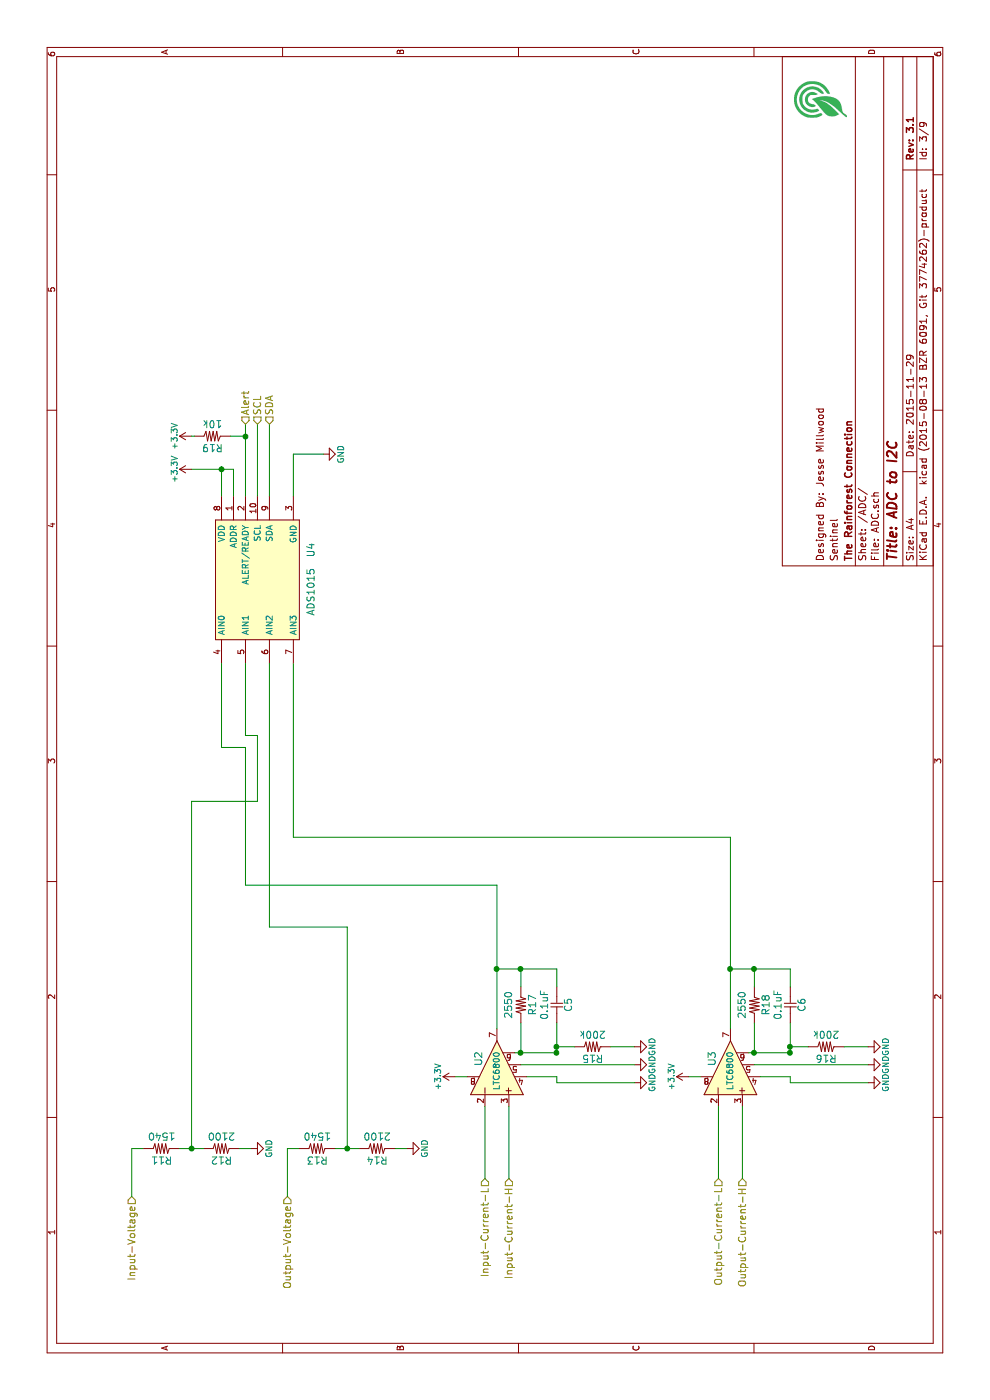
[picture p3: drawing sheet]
EESchema Schematic File Version 2
LIBS:power
LIBS:device
LIBS:transistors
LIBS:conn
LIBS:linear
LIBS:regul
LIBS:74xx
LIBS:cmos4000
LIBS:adc-dac
LIBS:memory
LIBS:xilinx
LIBS:microcontrollers
LIBS:dsp
LIBS:microchip
LIBS:analog_switches
LIBS:motorola
LIBS:texas
LIBS:intel
LIBS:audio
LIBS:interface
LIBS:digital-audio
LIBS:philips
LIBS:display
LIBS:cypress
LIBS:siliconi
LIBS:opto
LIBS:atmel
LIBS:contrib
LIBS:valves
LIBS:JICs
LIBS:Microcontrolers
LIBS:Jdevices
LIBS:JMech
LIBS:Mainboard-cache
EELAYER 25 0
EELAYER END
$Descr A4 11693 8268
encoding utf-8
Sheet 3 9
Title "ADC to I2C"
Date "2015-11-29"
Rev "3.1"
Comp "The Rainforest Connection"
Comment1 "Sentinel"
Comment2 "Designed By: Jesse Millwood"
Comment3 ""
Comment4 ""
$EndDescr
Text HLabel 1700 1100 0    60   Input ~ 0
Input-Voltage
Wire Wire Line
	1700 1100 2100 1100
Wire Wire Line
	2100 1100 2100 1200
$Comp
L Res R11
U 1 1
P 2100 1350
F 0 "R11" H 2100 1250 60  0000 C CNN
F 1 "1540" H 2100 1450 60  0000 C CNN
F 2 "Resistors_SMD:R_0805_HandSoldering" H 2100 1350 60  0001 C CNN
F 3 "" H 2100 1350 60  0000 C CNN
F 4 "P1.54KCCT-ND" H 2100 1350 60  0001 C CNN "Distributor #"
F 5 "DigiKey" H 2100 1350 60  0001 C CNN "Distributor"
	1    2100 1350
	0    1    1    0   
$EndComp
$Comp
L Res R12
U 1 1
P 2100 1850
F 0 "R12" H 2100 1750 60  0000 C CNN
F 1 "2100" H 2100 1950 60  0000 C CNN
F 2 "Resistors_SMD:R_0805_HandSoldering" H 2100 1850 60  0001 C CNN
F 3 "" H 2100 1850 60  0000 C CNN
F 4 "P2.10KCCT-ND" H 2100 1850 60  0001 C CNN "Distributor #"
F 5 "DigiKey" H 2100 1850 60  0001 C CNN "Distributor"
	1    2100 1850
	0    1    1    0   
$EndComp
Wire Wire Line
	2100 1500 2100 1700
Wire Wire Line
	2100 1600 5000 1600
Connection ~ 2100 1600
Wire Wire Line
	2100 2000 2100 2100
$Comp
L GND #PWR13
U 1 1
P 2100 2100
F 0 "#PWR13" H 2100 1850 50  0001 C CNN
F 1 "GND" H 2100 1950 50  0000 C CNN
F 2 "" H 2100 2100 60  0000 C CNN
F 3 "" H 2100 2100 60  0000 C CNN
	1    2100 2100
	1    0    0    -1  
$EndComp
Text HLabel 1850 4250 0    60   Input ~ 0
Input-Current-H
Text HLabel 1850 4050 0    60   Input ~ 0
Input-Current-L
$Comp
L LTC6800 U2
U 1 1
P 2550 4150
F 0 "U2" H 2850 4300 60  0000 C CNN
F 1 "LTC6800" H 2750 4150 50  0000 C CNN
F 2 "Housings_SSOP:MSOP-8_3x3mm_Pitch0.65mm" H 2550 3800 60  0001 C CNN
F 3 "" H 2550 3800 60  0000 C CNN
F 4 "DigiKey" H 2550 4150 60  0001 C CNN "Distributor"
F 5 "LTC6800HMS8#PBF-ND" H 2550 4150 60  0001 C CNN "Distributor #"
	1    2550 4150
	1    0    0    -1  
$EndComp
Wire Wire Line
	1850 4250 2450 4250
Wire Wire Line
	2450 4050 1850 4050
Wire Wire Line
	2700 3900 2700 3800
Wire Wire Line
	4300 4150 3100 4150
$Comp
L Res R17
U 1 1
P 3300 4350
F 0 "R17" H 3300 4250 60  0000 C CNN
F 1 "2550" H 3300 4450 60  0000 C CNN
F 2 "Resistors_SMD:R_0805_HandSoldering" H 3300 4350 60  0001 C CNN
F 3 "" H 3300 4350 60  0000 C CNN
F 4 "311-2.55KCRCT-ND" H 3300 4350 60  0001 C CNN "Distributor #"
F 5 "DigiKey" H 3300 4350 60  0001 C CNN "Distributor"
	1    3300 4350
	1    0    0    -1  
$EndComp
Wire Wire Line
	2900 4300 2900 4650
Wire Wire Line
	2900 4350 3150 4350
Wire Wire Line
	3450 4350 3600 4350
Wire Wire Line
	3600 4150 3600 4650
Connection ~ 3600 4150
$Comp
L Cap C5
U 1 1
P 3300 4650
F 0 "C5" H 3300 4550 60  0000 C CNN
F 1 "0.1uF" H 3300 4750 60  0000 C CNN
F 2 "Capacitors_SMD:C_0805_HandSoldering" H 3300 4650 60  0001 C CNN
F 3 "" H 3300 4650 60  0000 C CNN
F 4 "399-1167-1-ND" H 3300 4650 60  0001 C CNN "Distributor #"
F 5 "DigiKey" H 3300 4650 60  0001 C CNN "Distributor"
	1    3300 4650
	1    0    0    -1  
$EndComp
Connection ~ 2900 4350
Wire Wire Line
	3600 4650 3450 4650
Connection ~ 3600 4350
$Comp
L Res R15
U 1 1
P 2950 4950
F 0 "R15" H 2950 4850 60  0000 C CNN
F 1 "200k" H 2950 5050 60  0000 C CNN
F 2 "Resistors_SMD:R_0805_HandSoldering" H 2950 4950 60  0001 C CNN
F 3 "" H 2950 4950 60  0000 C CNN
F 4 "P200KACT-ND" H 2950 4950 60  0001 C CNN "Distributor #"
F 5 "DigiKey" H 2950 4950 60  0001 C CNN "Distributor"
	1    2950 4950
	0    1    1    0   
$EndComp
Connection ~ 2900 4650
Wire Wire Line
	2950 5100 2950 5300
$Comp
L GND #PWR21
U 1 1
P 2950 5300
F 0 "#PWR21" H 2950 5050 50  0001 C CNN
F 1 "GND" H 2950 5150 50  0000 C CNN
F 2 "" H 2950 5300 60  0000 C CNN
F 3 "" H 2950 5300 60  0000 C CNN
	1    2950 5300
	1    0    0    -1  
$EndComp
$Comp
L GND #PWR19
U 1 1
P 2800 5300
F 0 "#PWR19" H 2800 5050 50  0001 C CNN
F 1 "GND" H 2800 5150 50  0000 C CNN
F 2 "" H 2800 5300 60  0000 C CNN
F 3 "" H 2800 5300 60  0000 C CNN
	1    2800 5300
	1    0    0    -1  
$EndComp
$Comp
L GND #PWR15
U 1 1
P 2650 5300
F 0 "#PWR15" H 2650 5050 50  0001 C CNN
F 1 "GND" H 2650 5150 50  0000 C CNN
F 2 "" H 2650 5300 60  0000 C CNN
F 3 "" H 2650 5300 60  0000 C CNN
	1    2650 5300
	1    0    0    -1  
$EndComp
Wire Wire Line
	2800 4350 2800 5300
Wire Wire Line
	2650 5300 2650 4650
Wire Wire Line
	2650 4650 2700 4650
Wire Wire Line
	2700 4650 2700 4400
Wire Wire Line
	2900 4650 3150 4650
Wire Wire Line
	2950 4800 2950 4650
Connection ~ 2950 4650
Text HLabel 1850 6200 0    60   Input ~ 0
Output-Current-H
Text HLabel 1850 6000 0    60   Input ~ 0
Output-Current-L
$Comp
L LTC6800 U3
U 1 1
P 2550 6100
F 0 "U3" H 2850 6250 60  0000 C CNN
F 1 "LTC6800" H 2750 6100 50  0000 C CNN
F 2 "Housings_SSOP:MSOP-8_3x3mm_Pitch0.65mm" H 2550 5750 60  0001 C CNN
F 3 "" H 2550 5750 60  0000 C CNN
F 4 "DigiKey" H 2550 6100 60  0001 C CNN "Distributor"
F 5 "LTC6800HMS8#PBF-ND" H 2550 6100 60  0001 C CNN "Distributor #"
	1    2550 6100
	1    0    0    -1  
$EndComp
Wire Wire Line
	1850 6200 2450 6200
Wire Wire Line
	2450 6000 1850 6000
Wire Wire Line
	2700 5850 2700 5750
Wire Wire Line
	3100 6100 4700 6100
$Comp
L Res R18
U 1 1
P 3300 6300
F 0 "R18" H 3300 6200 60  0000 C CNN
F 1 "2550" H 3300 6400 60  0000 C CNN
F 2 "Resistors_SMD:R_0805_HandSoldering" H 3300 6300 60  0001 C CNN
F 3 "" H 3300 6300 60  0000 C CNN
F 4 "311-2.55KCRCT-ND" H 3300 6300 60  0001 C CNN "Distributor #"
F 5 "DigiKey" H 3300 6300 60  0001 C CNN "Distributor"
	1    3300 6300
	1    0    0    -1  
$EndComp
Wire Wire Line
	2900 6250 2900 6600
Wire Wire Line
	2900 6300 3150 6300
Wire Wire Line
	3450 6300 3600 6300
Wire Wire Line
	3600 6100 3600 6600
Connection ~ 3600 6100
$Comp
L Cap C6
U 1 1
P 3300 6600
F 0 "C6" H 3300 6500 60  0000 C CNN
F 1 "0.1uF" H 3300 6700 60  0000 C CNN
F 2 "Capacitors_SMD:C_0805_HandSoldering" H 3300 6600 60  0001 C CNN
F 3 "" H 3300 6600 60  0000 C CNN
F 4 "399-1167-1-ND" H 3300 6600 60  0001 C CNN "Distributor #"
F 5 "DigiKey" H 3300 6600 60  0001 C CNN "Distributor"
	1    3300 6600
	1    0    0    -1  
$EndComp
Connection ~ 2900 6300
Wire Wire Line
	3600 6600 3450 6600
Connection ~ 3600 6300
$Comp
L Res R16
U 1 1
P 2950 6900
F 0 "R16" H 2950 6800 60  0000 C CNN
F 1 "200k" H 2950 7000 60  0000 C CNN
F 2 "Resistors_SMD:R_0805_HandSoldering" H 2950 6900 60  0001 C CNN
F 3 "" H 2950 6900 60  0000 C CNN
F 4 "P200KACT-ND" H 2950 6900 60  0001 C CNN "Distributor #"
F 5 "DigiKey" H 2950 6900 60  0001 C CNN "Distributor"
	1    2950 6900
	0    1    1    0   
$EndComp
Connection ~ 2900 6600
Wire Wire Line
	2950 7050 2950 7250
$Comp
L GND #PWR22
U 1 1
P 2950 7250
F 0 "#PWR22" H 2950 7000 50  0001 C CNN
F 1 "GND" H 2950 7100 50  0000 C CNN
F 2 "" H 2950 7250 60  0000 C CNN
F 3 "" H 2950 7250 60  0000 C CNN
	1    2950 7250
	1    0    0    -1  
$EndComp
$Comp
L GND #PWR20
U 1 1
P 2800 7250
F 0 "#PWR20" H 2800 7000 50  0001 C CNN
F 1 "GND" H 2800 7100 50  0000 C CNN
F 2 "" H 2800 7250 60  0000 C CNN
F 3 "" H 2800 7250 60  0000 C CNN
	1    2800 7250
	1    0    0    -1  
$EndComp
$Comp
L GND #PWR16
U 1 1
P 2650 7250
F 0 "#PWR16" H 2650 7000 50  0001 C CNN
F 1 "GND" H 2650 7100 50  0000 C CNN
F 2 "" H 2650 7250 60  0000 C CNN
F 3 "" H 2650 7250 60  0000 C CNN
	1    2650 7250
	1    0    0    -1  
$EndComp
Wire Wire Line
	2800 6300 2800 7250
Wire Wire Line
	2650 7250 2650 6600
Wire Wire Line
	2650 6600 2700 6600
Wire Wire Line
	2700 6600 2700 6350
Wire Wire Line
	2900 6600 3150 6600
Wire Wire Line
	2950 6750 2950 6600
Connection ~ 2950 6600
Text HLabel 1700 2400 0    60   Input ~ 0
Output-Voltage
Wire Wire Line
	1700 2400 2100 2400
Wire Wire Line
	2100 2400 2100 2500
$Comp
L Res R13
U 1 1
P 2100 2650
F 0 "R13" H 2100 2550 60  0000 C CNN
F 1 "1540" H 2100 2750 60  0000 C CNN
F 2 "Resistors_SMD:R_0805_HandSoldering" H 2100 2650 60  0001 C CNN
F 3 "" H 2100 2650 60  0000 C CNN
F 4 "P1.54KCCT-ND" H 2100 2650 60  0001 C CNN "Distributor #"
F 5 "DigiKey" H 2100 2650 60  0001 C CNN "Distributor"
	1    2100 2650
	0    1    1    0   
$EndComp
$Comp
L Res R14
U 1 1
P 2100 3150
F 0 "R14" H 2100 3050 60  0000 C CNN
F 1 "2100" H 2100 3250 60  0000 C CNN
F 2 "Resistors_SMD:R_0805_HandSoldering" H 2100 3150 60  0001 C CNN
F 3 "" H 2100 3150 60  0000 C CNN
F 4 "P2.10KCCT-ND" H 2100 3150 60  0001 C CNN "Distributor #"
F 5 "DigiKey" H 2100 3150 60  0001 C CNN "Distributor"
	1    2100 3150
	0    1    1    0   
$EndComp
Wire Wire Line
	2100 2800 2100 3000
Wire Wire Line
	2100 2900 3950 2900
Connection ~ 2100 2900
Wire Wire Line
	2100 3300 2100 3400
$Comp
L GND #PWR14
U 1 1
P 2100 3400
F 0 "#PWR14" H 2100 3150 50  0001 C CNN
F 1 "GND" H 2100 3250 50  0000 C CNN
F 2 "" H 2100 3400 60  0000 C CNN
F 3 "" H 2100 3400 60  0000 C CNN
	1    2100 3400
	1    0    0    -1  
$EndComp
$Comp
L ADS1015 U4
U 1 1
P 6850 2150
F 0 "U4" H 6600 1700 60  0000 C CNN
F 1 "ADS1015" H 6950 1700 60  0000 C CNN
F 2 "Housings_SSOP:MSOP-10_3x3mm_Pitch0.5mm" H 6750 2300 60  0001 C CNN
F 3 "" H 6750 2300 60  0000 C CNN
F 4 "296-25227-1-ND" H 6850 2150 60  0001 C CNN "Distributor #"
F 5 "DigiKey" H 6850 2150 60  0001 C CNN "Distributor"
	1    6850 2150
	-1   0    0    -1  
$EndComp
Wire Wire Line
	5000 1600 5000 2150
Wire Wire Line
	4300 2050 4300 4150
Wire Wire Line
	4700 6100 4700 2450
Wire Wire Line
	4700 2450 6150 2450
Wire Wire Line
	7550 1850 7775 1850
Wire Wire Line
	7775 1600 7775 1950
$Comp
L +3.3V #PWR23
U 1 1
P 7775 1600
F 0 "#PWR23" H 7775 1450 50  0001 C CNN
F 1 "+3.3V" H 7775 1740 50  0000 C CNN
F 2 "" H 7775 1600 60  0000 C CNN
F 3 "" H 7775 1600 60  0000 C CNN
	1    7775 1600
	1    0    0    -1  
$EndComp
$Comp
L GND #PWR24
U 1 1
P 7900 2700
F 0 "#PWR24" H 7900 2450 50  0001 C CNN
F 1 "GND" H 7900 2550 50  0000 C CNN
F 2 "" H 7900 2700 60  0000 C CNN
F 3 "" H 7900 2700 60  0000 C CNN
	1    7900 2700
	1    0    0    -1  
$EndComp
Wire Wire Line
	7900 2700 7900 2450
Wire Wire Line
	7900 2450 7550 2450
Wire Wire Line
	7550 2050 8150 2050
Text HLabel 8150 2050 2    60   Input ~ 0
Alert
Wire Wire Line
	7550 2150 8150 2150
Text HLabel 8150 2150 2    60   Input ~ 0
SCL
Wire Wire Line
	7550 2250 8150 2250
Text HLabel 8150 2250 2    60   Input ~ 0
SDA
$Comp
L +3.3V #PWR17
U 1 1
P 2700 3800
F 0 "#PWR17" H 2700 3650 50  0001 C CNN
F 1 "+3.3V" H 2700 3940 50  0000 C CNN
F 2 "" H 2700 3800 60  0000 C CNN
F 3 "" H 2700 3800 60  0000 C CNN
	1    2700 3800
	1    0    0    -1  
$EndComp
$Comp
L +3.3V #PWR18
U 1 1
P 2700 5750
F 0 "#PWR18" H 2700 5600 50  0001 C CNN
F 1 "+3.3V" H 2700 5890 50  0000 C CNN
F 2 "" H 2700 5750 60  0000 C CNN
F 3 "" H 2700 5750 60  0000 C CNN
	1    2700 5750
	1    0    0    -1  
$EndComp
$Comp
L Res R19
U 1 1
P 8050 1775
F 0 "R19" H 8050 1675 60  0000 C CNN
F 1 "10k" H 8050 1875 60  0000 C CNN
F 2 "Resistors_SMD:R_0805_HandSoldering" H 8050 1775 60  0001 C CNN
F 3 "" H 8050 1775 60  0000 C CNN
F 4 "P10KACT-ND" H 8050 1775 60  0001 C CNN "Distributor #"
F 5 "DigiKey" H 8050 1775 60  0001 C CNN "Distributor"
	1    8050 1775
	0    1    1    0   
$EndComp
Wire Wire Line
	8050 1925 8050 2050
Connection ~ 8050 2050
$Comp
L +3.3V #PWR25
U 1 1
P 8050 1600
F 0 "#PWR25" H 8050 1450 50  0001 C CNN
F 1 "+3.3V" H 8050 1740 50  0000 C CNN
F 2 "" H 8050 1600 60  0000 C CNN
F 3 "" H 8050 1600 60  0000 C CNN
	1    8050 1600
	1    0    0    -1  
$EndComp
Wire Wire Line
	8050 1625 8050 1600
Wire Wire Line
	6150 2250 3950 2250
Wire Wire Line
	3950 2250 3950 2900
Wire Wire Line
	4300 2050 5450 2050
Wire Wire Line
	5450 2050 5450 1850
Wire Wire Line
	5450 1850 6150 1850
Wire Wire Line
	5550 2050 6150 2050
Wire Wire Line
	5550 2050 5550 2150
Wire Wire Line
	5550 2150 5000 2150
Wire Wire Line
	7775 1950 7550 1950
Connection ~ 7775 1850
$EndSCHEMATC
